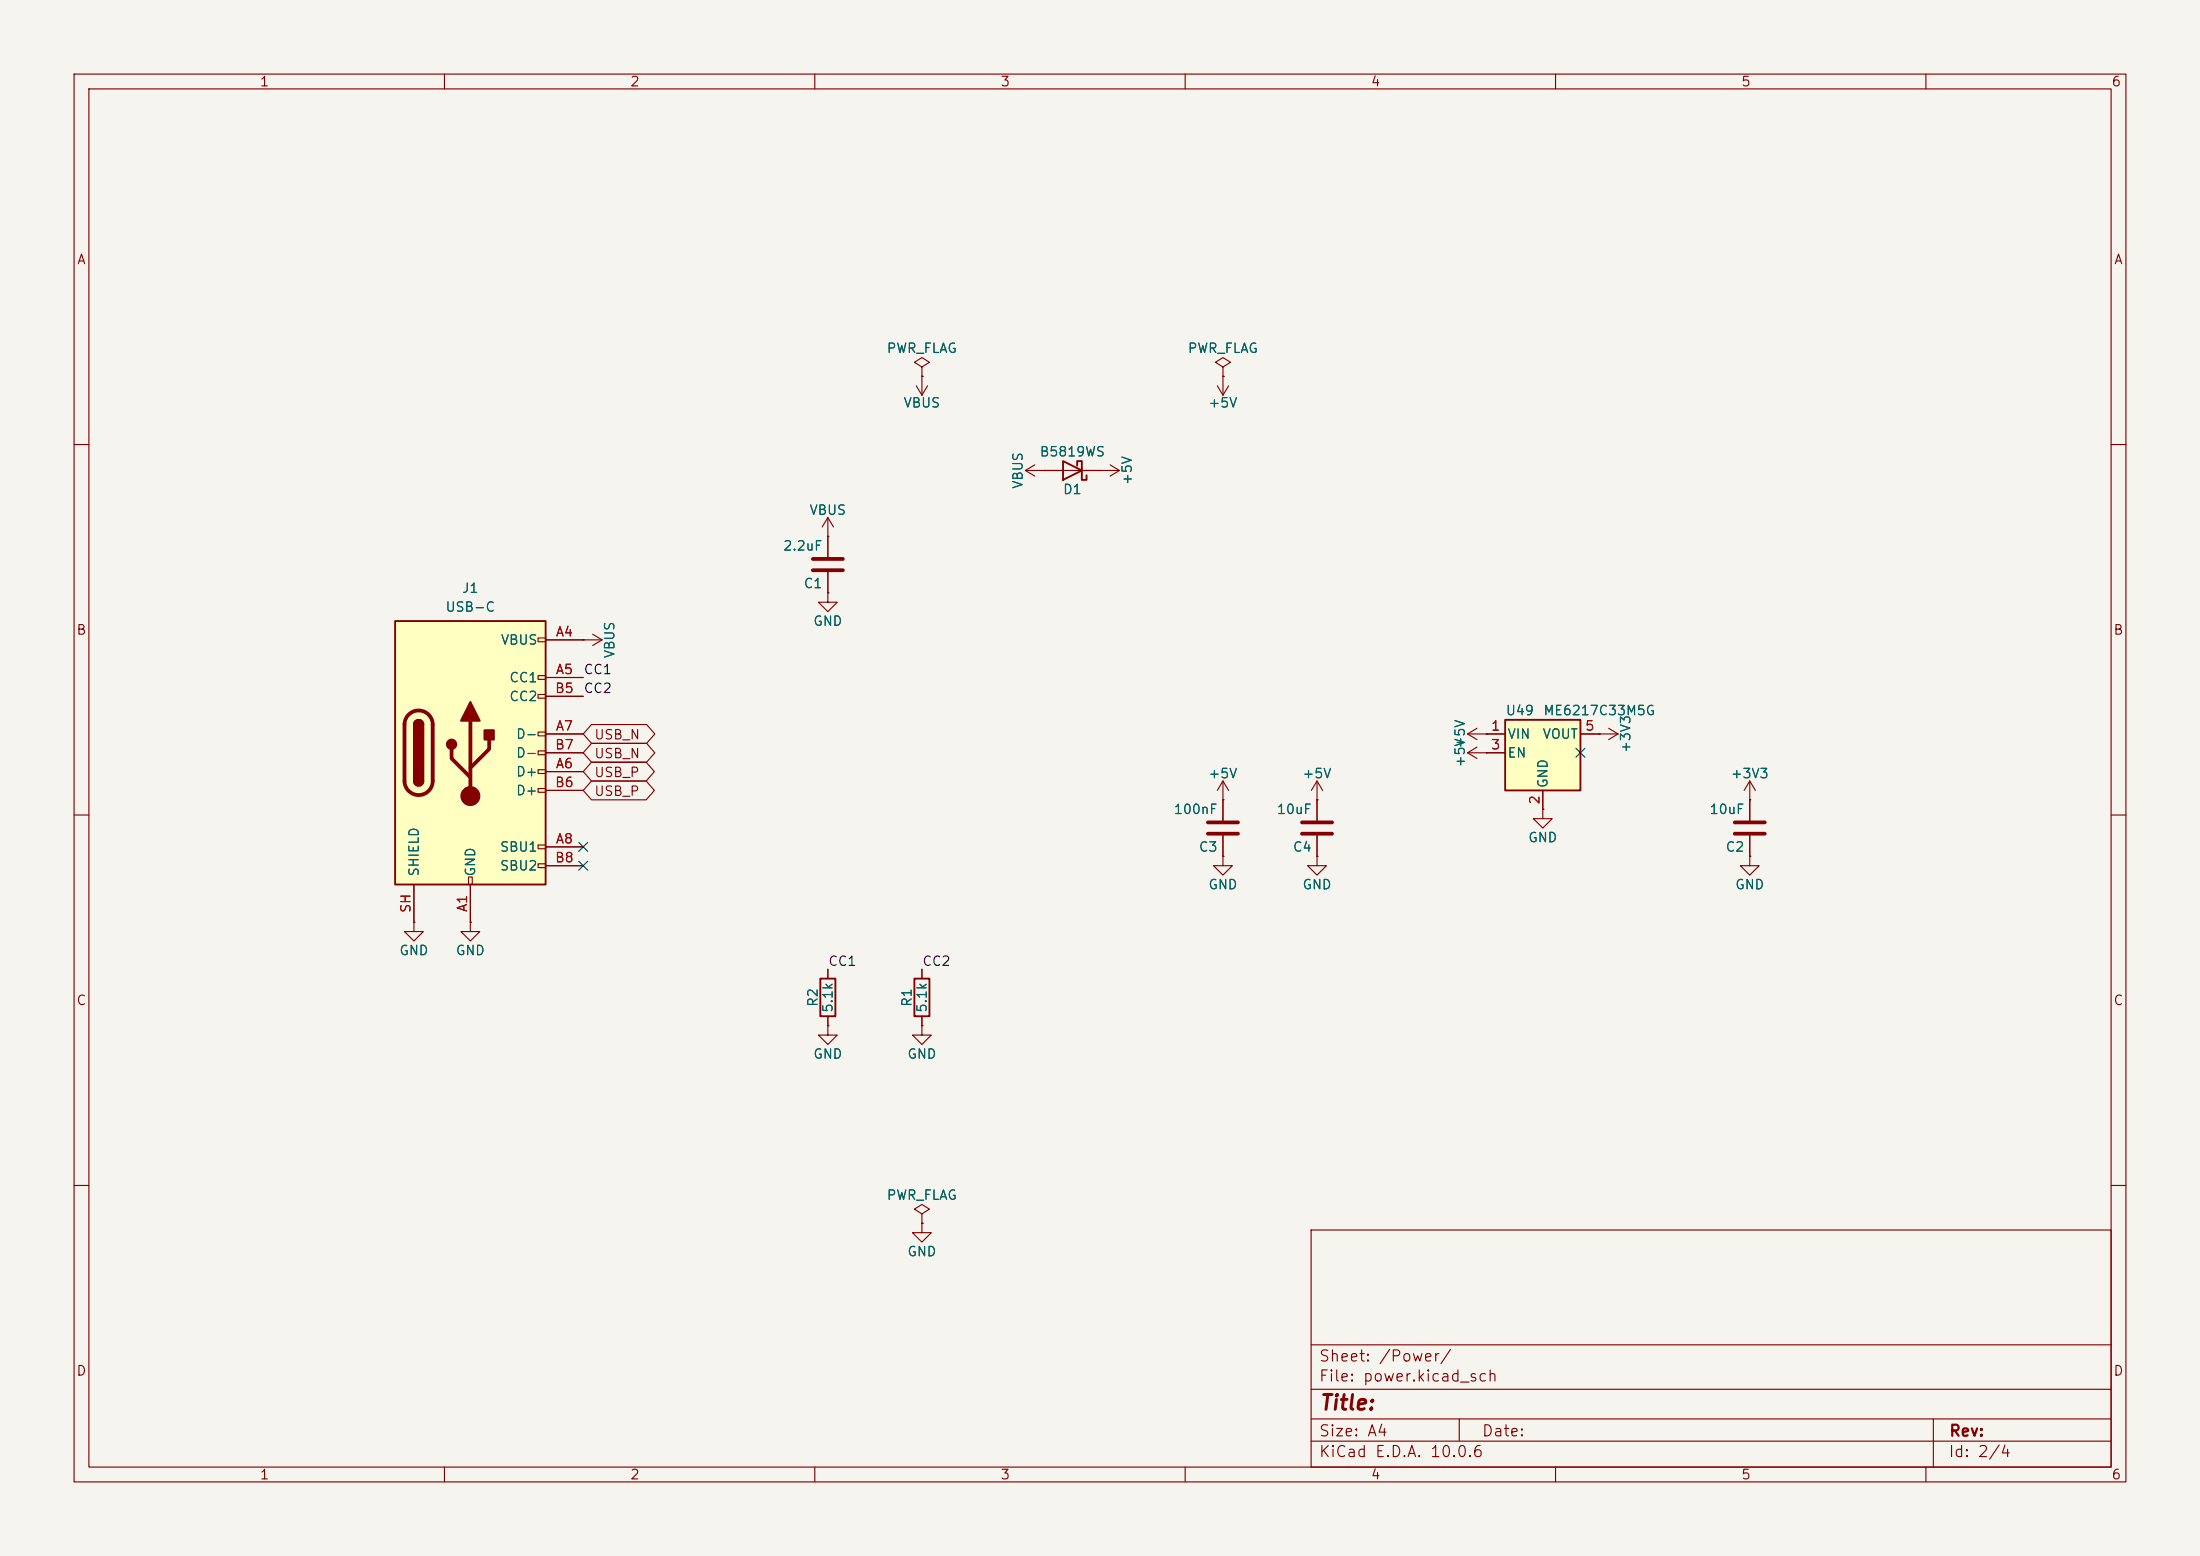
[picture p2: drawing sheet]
<svg xmlns="http://www.w3.org/2000/svg" width="297mm" height="210mm" viewBox="0 0 297 210" stroke-linecap="round" stroke-linejoin="round" font-family="sans-serif">
<path d="M0 0h297v210h-297z" fill="#f5f4ef" stroke="#f5f4ef" stroke-width=".14"/>
<g fill="none" stroke="#840000" stroke-width=".15">
<path d="M10 10h277v190h-277zM12 12h273v186h-273zM60 10v2M110 10v2M160 10v2M210 10v2M260 10v2M123.7 52.1l.8 1.2M124.5 50.8h.1M124.5 49.5l1-.6-1-.6-1.1 .6 1.1 .6v1.3M124.5 50.8v2.5M125.2 52.1l-.7 1.2"/>
<path d="M164.3 52.1l.8 1.2M165.1 49.5l1-.6-1-.6-1 .6 1 .6v1.3M165.1 50.8h.1M165.1 50.8v2.5M165.9 52.1l-.8 1.2M10 60h2M111.8 72.4h.1M111.8 69.9v5.3M111.8 77.2v2.8M111.8 69.9l-.8 1.2M111.8 69.9l.7 1.2M138.4 63.5l1.3 .8"/>
<path d="M138.4 63.5h12.7M139.7 62.7l-1.3 .8M141 63.5h.1M148.6 63.5h.1M149.9 62.7l1.2 .8M151.1 63.5l-1.2 .8M285 60h2M78.7 86.4h.1M78.7 86.4h2.6M80 85.6l1.3 .8M81.3 86.4l-1.3 .7M111.8 80v1.3h1.2l-1.2 1.3-1.3-1.3h1.3"/>
<path d="M111.8 80h.1M198.1 99.1l1.3 .7M198.1 99.1h2.6M199.4 98.3l-1.3 .8M200.7 99.1h.1M215.9 99.1h.1M215.9 99.1h2.5M217.2 98.3l1.2 .8M218.4 99.1l-1.2 .7M10 110h2M165.1 108h.1M165.1 115.6v1.2h1.3l-1.3 1.3-1.3-1.3h1.3"/>
<path d="M165.1 115.6h.1M165.1 105.4v5.3M165.1 112.8v2.8M165.1 105.4l-.8 1.3M165.1 105.4l.8 1.3M177.8 115.6v1.2h1.3l-1.3 1.3-1.3-1.3h1.3M177.8 115.6h.1M177.8 108h.1M177.8 105.4v5.3M177.8 112.8v2.8M177.8 105.4l-.8 1.3M177.8 105.4l.8 1.3"/>
<path d="M198.1 101.6l1.3 .8M198.1 101.6h2.6M199.4 100.8l-1.3 .8M200.7 101.6h.1M208.3 109.2v1.3h1.2l-1.2 1.3-1.3-1.3h1.3M208.3 109.2h.1M236.2 108h.1M236.2 115.6v1.2h1.3l-1.3 1.3-1.3-1.3h1.3M236.2 115.6h.1M236.2 105.4l-.7 1.3M236.2 105.4l.8 1.3M236.2 105.4v5.3"/>
<path d="M236.2 112.8v2.8M285 110h2M63.5 124.5v1.2h1.3l-1.3 1.3-1.3-1.3h1.3M63.5 124.5h.1M111.8 138.4v1.3h1.2l-1.2 1.3-1.3-1.3h1.3M111.8 138.4h.1M111.8 130.8v1.3M111.8 137.2v1.2M124.5 138.4v1.3h1.2l-1.2 1.3-1.3-1.3h1.3M124.5 138.4h.1M124.5 130.8v1.3M124.5 137.2v1.2"/>
<path d="M10 160h2M124.5 163.8l1-.6-1-.6-1.1 .6 1.1 .6v1.3M124.5 165.1h.1M124.5 165.1v1.3h1.2l-1.2 1.2-1.3-1.2h1.3M177 166h108v32h-108zM285 160h2M60 198v2M110 198v2M160 198v2M177 194.5h108M177 191.5h108M177 187.5h108"/>
<path d="M177 181.5h108M197 191.5v3M210 198v2M260 198v2M261 191.5v6.5"/>
</g>
<path d="M109.7 77h4.1M109.7 75.4h4.1M163.1 112.5h4M163.1 111h4M175.8 112.5h4M175.8 111h4M234.2 112.5h4.1M234.2 111h4.1" fill="none" stroke="#840000" stroke-width=".51"/>
<path d="M143.5 62.2l2.5 1.3-2.5 1.3zM145.4 62.9v-.7h.6v2.6h.7v-.7M110.7 132.1h2.1v5.1h-2.1zM123.4 132.1h2.1v5.1h-2.1z" fill="none" stroke="#840000" stroke-width=".25"/>
<path d="M53.3 83.8h20.4v35.6h-20.4z" fill="#ffffc2"/>
<g fill="none" stroke="#840000" stroke-width=".15">
<path d="M72.6 86.1h1.1v.5h-1.1zM72.6 91.2h1.1v.5h-1.1zM72.6 93.7h1.1v.5h-1.1zM72.6 98.8h1.1v.5h-1.1zM73.7 86.4h5M73.7 91.4h5M73.7 99.1h5M73.7 94h5M55.9 119.4v5.1M63.2 118.4h.6v1h-.6zM63.5 119.4v5.1M72.6 101.3h1.1v.6h-1.1z"/>
<path d="M72.6 103.9h1.1v.5h-1.1zM72.6 106.4h1.1v.5h-1.1zM72.6 114h1.1v.6h-1.1zM72.6 116.6h1.1v.5h-1.1zM73.7 104.1h5M73.7 114.3h5M73.7 106.7h5M73.7 101.6h5M73.7 116.8h5M55.9 124.5v1.2h1.2l-1.2 1.3-1.3-1.3h1.3M55.9 124.5h.1"/>
</g>
<path d="M53.3 83.8h20.4v35.6h-20.4zM55.9 97.8a.64 .64 0 0 1 .6-.6 .64 .64 0 0 1 .6 .6M55.9 105.4a.64 .64 0 0 0 .6 .6 .64 .64 0 0 0 .6-.6" fill="none" stroke="#840000" stroke-width=".25"/>
<path d="M55.2 96.5a1.9 1.9 0 0 1 2-.5 1.9 1.9 0 0 1 1.2 1.8v7.6a1.91 1.91 0 0 1-1.9 1.9 1.91 1.91 0 0 1-1.9-1.9v-7.6a1.9 1.9 0 0 1 .6-1.3zM63.5 97.3v10.1M66 99.8v1.3l-2.5 2.5M61 101.1v1.3l2.5 2.5" fill="none" stroke="#840000" stroke-width=".51"/>
<g fill="#840000" stroke="#840000" stroke-width=".25">
<path d="M55.9 97.8h1.2v7.6h-1.2z"/>
<path d="M56.1 97.3a.64 .64 0 0 1 .7-.1 .64 .64 0 0 1 .3 .6h-1.2z"/>
<path d="M55.9 105.4h1.2a.64 .64 0 0 1-.6 .6 .64 .64 0 0 1-.6-.6z"/>
<path d="M63.5 94.7l1.3 2.6h-2.6z"/>
<path d="M65.4 98.6h1.3v1.2h-1.3z"/>
<circle cx="61" cy="100.5" r=".63"/>
</g>
<circle cx="63.5" cy="107.4" r="1.27" fill="#840000" stroke="#840000" stroke-width=".15"/>
<path d="M203.2 97.2h10.2v9.5h-10.2z" fill="#ffffc2"/>
<path d="M203.2 97.2h10.2v9.5h-10.2z" fill="none" stroke="#840000" stroke-width=".25"/>
<g fill="none" stroke="#840000" stroke-width=".15">
<path d="M124.5 50.8h.1M165.1 50.8h.1M111.8 72.4h.1M111.8 72.4v2.8M111.8 77.2v2.8M141 63.5h.1M141 63.5h2.5M146 63.5h2.6M148.6 63.5h.1M73.7 99.1h5M73.7 86.4h5M73.7 91.4h5"/>
<path d="M73.7 94h5M78.7 86.4h.1M79.9 97.8h7.4l1.1 1.3-1.1 1.2h-7.4l-1.2-1.2zM111.8 80h.1M200.7 99.1h.1M200.7 99.1h2.5M213.4 99.1h2.5M215.9 99.1h.1M55.9 119.4v5.1M63.5 119.4v5.1M73.7 101.6h5M73.7 104.1h5"/>
<path d="M73.7 114.3h5M73.7 106.7h5M73.7 116.8h5M79.9 102.9h7.3l1.1 1.2-1.1 1.3h-7.3l-1.2-1.3zM79.9 105.4h7.3l1.1 1.3-1.1 1.3h-7.3l-1.2-1.3zM79.9 100.3h7.4l1.1 1.3-1.1 1.3h-7.4l-1.2-1.3zM165.1 115.6h.1M165.1 108h.1M165.1 108v2.7M165.1 112.8v2.8M177.8 115.6h.1M177.8 108h.1"/>
<path d="M177.8 108v2.7M177.8 112.8v2.8M200.7 101.6h.1M200.7 101.6h2.5M208.3 109.2h.1M208.3 106.7v2.5M236.2 115.6h.1M236.2 108h.1M236.2 108v2.7M236.2 112.8v2.8M55.9 124.5h.1M63.5 124.5h.1"/>
<path d="M111.8 138.4h.1M111.8 130.8v1.3M111.8 137.2v1.2M124.5 138.4h.1M124.5 130.8v1.3M124.5 137.2v1.2M124.5 165.1h.1"/>
</g>
<path d="M78.1 116.2l1.2 1.2M78.1 113.7l1.2 1.2M79.3 116.2l-1.2 1.2M79.3 113.7l-1.2 1.2M212.8 101l1.2 1.2M214 101l-1.2 1.2" fill="none" stroke="#000084" stroke-width=".15"/>
<text font-size="2" fill="#840000" x="178" y="190.8">Title:</text>
<g font-size="1.5" fill="#840000">
<text x="178" y="184.1">Sheet: /Power/</text>
<text x="178" y="186.8">File: power.kicad_sch</text>
<text x="178" y="197">KiCad E.D.A. 10.0.6</text>
<text x="178" y="194.2">Size: A4</text>
<text x="200" y="194.2">Date:</text>
<text x="263" y="197">Id: 2/4</text>
<text x="263" y="194.2">Rev:</text>
</g>
<g font-size="1.3" fill="#840000">
<text x="35" y="12">1</text>
<text x="85" y="12">2</text>
<text x="135" y="12">3</text>
<text x="185" y="12">4</text>
<text x="235" y="12">5</text>
<text x="285" y="12">6</text>
<text x="10.3" y="36">A</text>
<text x="285.3" y="36">A</text>
<text x="10.2" y="86">B</text>
<text x="285.2" y="86">B</text>
<text x="80.1" y="100.1">USB_N</text>
<text x="80.1" y="105.2">USB_P</text>
<text x="80.1" y="107.7">USB_P</text>
<text x="80.1" y="102.7">USB_N</text>
<text x="10.2" y="136">C</text>
<text x="285.2" y="136">C</text>
<text x="10.2" y="186">D</text>
<text x="285.2" y="186">D</text>
<text x="35" y="200">1</text>
<text x="85" y="200">2</text>
<text x="135" y="200">3</text>
<text x="185" y="200">4</text>
<text x="235" y="200">5</text>
<text x="285" y="200">6</text>
</g>
<g font-size="1.3" fill="#006464">
<text x="119.6" y="48">PWR_FLAG</text>
<text x="160.3" y="48">PWR_FLAG</text>
<text x="121.9" y="55.3">VBUS</text>
<text x="163" y="55.3">+5V</text>
<text x="140.3" y="61.9">B5819WS</text>
<text x="153.1" y="65.6" transform="rotate(-90 153.1 65.6)">+5V</text>
<text x="109.2" y="69.8">VBUS</text>
<text x="138.4" y="66.1" transform="rotate(-90 138.4 66.1)">VBUS</text>
<text x="143.4" y="67">D1</text>
<text x="105.6" y="74.6">2.2uF</text>
<text x="60" y="82.9">USB-C</text>
<text x="62.3" y="80.3">J1</text>
<text x="108.4" y="79.7">C1</text>
<text x="67.5" y="87.3">VBUS</text>
<text x="83.3" y="88.9" transform="rotate(-90 83.3 88.9)">VBUS</text>
<text x="109.7" y="84.8">GND</text>
<text x="68.7" y="92.4">CC1</text>
<text x="68.7" y="94.9">CC2</text>
<text x="69.6" y="100">D-</text>
<text x="198.1" y="101.1" transform="rotate(-90 198.1 101.1)">+5V</text>
<text x="203.2" y="96.8">U49</text>
<text x="203.4" y="100">VIN</text>
<text x="208.2" y="100">VOUT</text>
<text x="208.3" y="96.8">ME6217C33M5G</text>
<text x="220.4" y="101.7" transform="rotate(-90 220.4 101.7)">+3V3</text>
<text x="69.6" y="105.1">D+</text>
<text x="69.6" y="107.6">D+</text>
<text x="69.6" y="102.6">D-</text>
<text x="163" y="105.4">+5V</text>
<text x="175.7" y="105.4">+5V</text>
<text x="198.1" y="103.7" transform="rotate(-90 198.1 103.7)">+5V</text>
<text x="203.4" y="102.6">EN</text>
<text x="209.2" y="106.5" transform="rotate(-90 209.2 106.5)">GND</text>
<text x="233.6" y="105.4">+3V3</text>
<text x="158.4" y="110.2">100nF</text>
<text x="172.3" y="110.2">10uF</text>
<text x="206.2" y="114">GND</text>
<text x="230.7" y="110.2">10uF</text>
<text x="56.8" y="118.4" transform="rotate(-90 56.8 118.4)">SHIELD</text>
<text x="64.5" y="118.4" transform="rotate(-90 64.5 118.4)">GND</text>
<text x="67.4" y="115.3">SBU1</text>
<text x="67.4" y="117.8">SBU2</text>
<text x="161.7" y="115.3">C3</text>
<text x="174.4" y="115.3">C4</text>
<text x="232.9" y="115.3">C2</text>
<text x="163" y="120.3">GND</text>
<text x="175.7" y="120.3">GND</text>
<text x="234.2" y="120.3">GND</text>
<text x="53.8" y="129.2">GND</text>
<text x="61.4" y="129.2">GND</text>
<text x="110.7" y="136" transform="rotate(-90 110.7 136)">R2</text>
<text x="112.7" y="136.8" transform="rotate(-90 112.7 136.8)">5.1k</text>
<text x="123.4" y="136" transform="rotate(-90 123.4 136)">R1</text>
<text x="125.4" y="136.8" transform="rotate(-90 125.4 136.8)">5.1k</text>
<text x="109.7" y="143.2">GND</text>
<text x="122.4" y="143.2">GND</text>
<text x="119.6" y="162.3">PWR_FLAG</text>
<text x="122.4" y="169.9">GND</text>
</g>
<g font-size="1.3" fill="#a90000">
<text x="74.9" y="86.2">A4</text>
<text x="74.8" y="93.8">B5</text>
<text x="74.9" y="91.3">A5</text>
<text x="74.8" y="101.5">B7</text>
<text x="74.9" y="98.9">A7</text>
<text x="201.2" y="98.9">1</text>
<text x="201.2" y="101.5">3</text>
<text x="213.9" y="98.9">5</text>
<text x="74.8" y="106.5">B6</text>
<text x="74.9" y="104">A6</text>
<text x="208.1" y="108.7" transform="rotate(-90 208.1 108.7)">2</text>
<text x="74.8" y="116.7">B8</text>
<text x="74.9" y="114.2">A8</text>
<text x="55.7" y="123.3" transform="rotate(-90 55.7 123.3)">SH</text>
<text x="63.4" y="123.2" transform="rotate(-90 63.4 123.2)">A1</text>
</g>
<g font-size="1.3" fill="#0f0f0f">
<text x="78.7" y="93.9">CC2</text>
<text x="78.7" y="91.3">CC1</text>
<text x="111.7" y="130.7">CC1</text>
<text x="124.4" y="130.7">CC2</text>
</g>
</svg>
